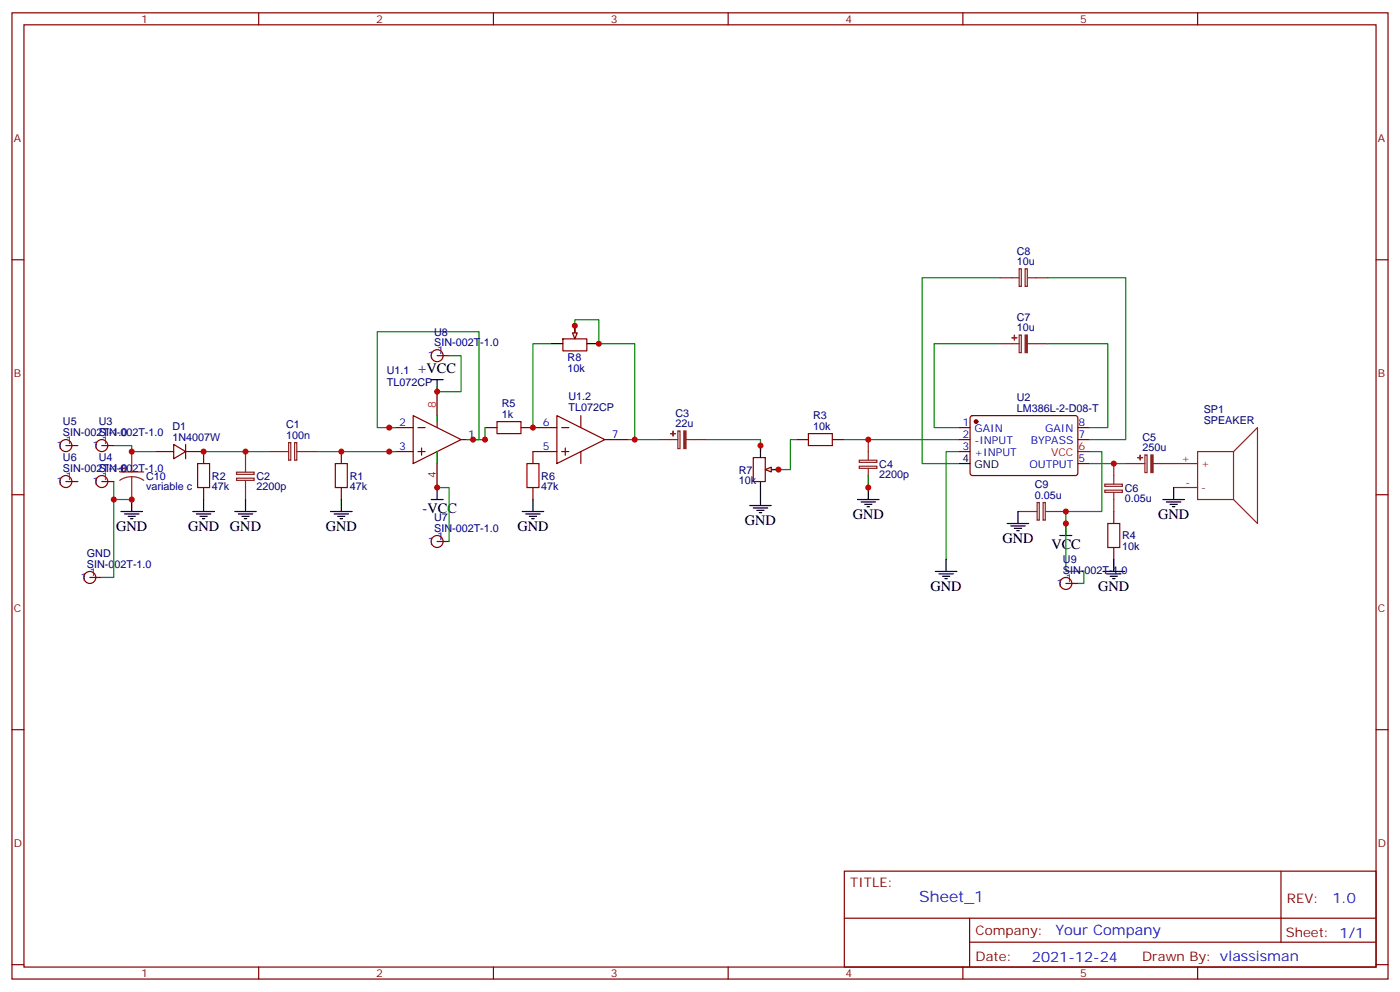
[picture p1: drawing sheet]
<svg xmlns="http://www.w3.org/2000/svg" width="412mm" height="292mm" viewBox="0 0 412 292" stroke-linecap="round" stroke-linejoin="round" font-family="sans-serif">
<g fill="none" stroke="#870000" stroke-width=".35">
<path d="M3.5 3.8h405.4v284.3h-405.4zM7.1 7.3h398.2v277.3h-398.2zM76.2 3.8v3.5M145.3 3.8v3.5M214.5 3.8v3.5M283.6 3.8v3.5M352.8 3.8v3.5M3.5 76.4h3.6M405.3 76.4h3.6M45.9 132.9h5.3M51.2 130.8l3.5 2.1-3.5 2.1zM54.7 132.9h5.3v3.5"/>
<path d="M54.7 130.8v4.2M100.5 132.9v3.5M114.7 125.8h7M114.7 132.9h7M121.7 122.3l14.1 7.1-14.1 7zM123.1 125.8h2.1M123.1 132.9h2.1M124.2 131.8v2.1M128.8 122.3v3.5M128.8 132.9v3.5M135.8 129.4h7.1M142.9 125.8h3.5"/>
<path d="M153.5 125.8h10.5M164 122.3l14.2 7.1-14.2 7zM164 132.9h-7v3.5M165.5 125.8h2.1M165.5 132.9h2.1M166.5 131.8v2.1M171.1 122.3v3.5M171.1 132.9v3.5M178.2 129.4h7M221.9 134.7h3.5v7h-3.5zM226.1 138.2h1.8M234.6 129.4h3.5"/>
<path d="M245.2 129.4h3.5M282.2 125.8h3.6M282.2 132.9h3.6M282.2 129.4h3.6M286 122.5l.5-.2 30.6 .1 .4 .6-.1 16.5-.6 .4h-30.6l-.4-.7v-16.2zM317.5 125.8h3.5M317.5 129.4h3.5M317.5 136.4h3.5M3.5 145.6h3.6M60 143.5v3.5M100.5 143.5v3.5M157 143.5v3.5"/>
<path d="M328.1 150.5v3.6M405.3 145.6h3.6M328.1 161.1v3.5M3.5 214.7h3.6M405.3 214.7h3.6M248.7 256.4h156.6v28.2h-156.6zM377.3 256.4v20.9M248.7 270.2h156.5M285.6 277.3h119.6M285.6 270.2v14.1M3.5 283.9h3.6M76.2 284.6v3.5"/>
<path d="M145.3 284.6v3.5M214.5 284.6v3.5M283.6 284.6v3.5M352.8 284.6v3.5M405.3 283.9h3.6"/>
</g>
<path d="M128.8 115.3v7M128.8 136.4v7.1M317.5 132.9h3.5" fill="none" stroke="#f00" stroke-width=".35"/>
<path d="M58.2 136.4h3.5v7.1h-3.5zM98.8 136.4h3.5v7.1h-3.5zM146.4 124.1h7.1v3.5h-7.1zM155.2 136.4h3.5v7.1h-3.5zM238.1 127.6h7.1v3.5h-7.1zM326.3 154.1h3.5v7h-3.5z" fill="none" stroke="#a10000" stroke-width=".35"/>
<g fill="none" stroke="#8c2424" stroke-width=".35">
<path d="M300.2 79.1h.6v5.2h-.6zM302 79.1h.6v5.2h-.6zM294.6 81.7h5.6M300.2 98.6h.6v5.2h-.6zM302.7 81.7h6M294.6 101.1h5.6M302.7 101.1h6M35.3 138.9h7M38.8 132.9v6M69.7 139h5.2v.6h-5.2zM72.3 132.9v6M79.4 132.9h5.6"/>
<path d="M85 130.2h.7v5.2h-.7zM86.8 130.2h.6v5.2h-.6zM87.5 132.9h6M194 129.4h5.7M199.7 126.8h.6v5.2h-.6zM202.1 129.4h6M253.1 135.4h5.2v.7h-5.2zM253.1 137.2h5.2v.6h-5.2zM255.8 129.4v6M255.8 137.8v5.7M328.1 136.4v6M331.6 136.4h5.7"/>
<path d="M337.3 133.9h.6v5.2h-.6zM339.7 136.4h13.1M363.4 132.9h-10.6v14.1h10.6M363.4 132.9v14.1M363.4 132.9l7-7.1v28.3l-7-7.1M38.8 140.3l-1.8 .2-1.7 .9M38.8 140.3l1.9 .2 1.6 .9M38.8 140.3v6.7M69.7 140.7h5.2v.7h-5.2zM72.3 141.4v5.6M299.9 150.5h5.6M305.5 147.9h.6v5.2h-.6z"/>
<path d="M307.3 147.9h.6v5.2h-.6zM308 150.5h6M325.4 142.5h5.2v.6h-5.2zM325.4 144.3h5.2v.6h-5.2zM328.1 144.9v5.6M345.7 143.5h7.1"/>
</g>
<g fill="#8c2424" stroke="#8c2424" stroke-width=".35">
<path d="M201.4 126.8h.7v5.2h-.7z"/>
<path d="M198.3 126.9v1.4z"/>
<path d="M197.6 127.6h1.4z"/>
<path d="M339 133.9h.7v5.2h-.7z"/>
<path d="M335.8 133.9l.1 1.5z"/>
<path d="M335.1 134.7h1.4z"/>
<path d="M302 98.6h.6v5.2h-.6z"/>
<path d="M298.8 98.7v1.4z"/>
<path d="M298.1 99.4h1.4z"/>
<path d="M36 137.1v1.4z"/>
<path d="M35.3 137.8l1.4 .1z"/>
</g>
<circle cx="287.5" cy="124.1" r=".53" fill="#870000" stroke="#870000" stroke-width=".35"/>
<g fill="none" stroke="#000" stroke-width=".35">
<path d="M127 111.7h3.5M128.8 111.7v3.6M224 131.1v3.6M225.8 138.2h3.5M282.2 136.4h3.6M35.6 150.5h6.4M36.7 151.2h4.2M37.7 151.9h2.2M38.5 152.6h.7M38.8 147v3.5M56.8 150.5h6.3M57.9 151.2h4.2"/>
<path d="M58.9 151.9h2.1M59.6 152.6h.7M60 147v3.5M69.1 150.5h6.4M70.2 151.2h4.2M71.3 151.9h2.1M72 152.6h.7M72.3 147v3.5M97.4 150.5h6.3M98.4 151.2h4.3M99.5 151.9h2.1M100.2 152.6h.7"/>
<path d="M100.5 147v3.5M127 147h3.5M128.8 143.5v3.5M153.8 150.5h6.4M154.9 151.2h4.2M155.9 151.9h2.1M156.6 152.6h.7M157 147v3.5M220.8 148.8h6.4M221.9 149.5h4.2M223 150.2h2.1M223.7 150.9h.7"/>
<path d="M224 141.7v7.1M252.6 147h6.3M253.6 147.7h4.3M254.7 148.4h2.1M255.4 149.1h.7M255.8 143.5v3.5M296.7 154.1h6.3M297.7 154.8h4.3M298.8 155.5h2.1M299.5 156.2h.7M299.9 150.5v3.6M312.2 157.6h3.5"/>
<path d="M314 154.1v3.5M342.5 147h6.4M343.6 147.7h4.2M344.7 148.4h2.1M345.4 149.1h.7M345.7 143.5v3.5M275.5 168.2h6.4M276.6 168.9h4.2M277.6 169.6h2.2M278.3 170.3h.7M278.7 164.6v3.6M324.9 168.2h6.4"/>
<path d="M326 168.9h4.2M327 169.6h2.1M327.7 170.3h.7M328.1 164.6v3.6"/>
</g>
<g fill="none" stroke="#008700" stroke-width=".35">
<path d="M169.3 97.6v-3.5h7.1v7h10.6v28.3M294.6 81.7h-23v54.7h10.6M308.7 81.7h22.9v47.7h-10.6M128.8 113.5v10.6M162.3 101.1h-5.3v24.7M294.6 101.1h-19.4v24.7h7M308.7 101.1h17.6v24.7h-5.3M60 132.9h19.4M93.5 132.9h22.9M116.4 125.8h-5.3v-28.2h30v31.8h-1.8M128.8 132.9v10.6M142.9 125.8v3.6h-5.3"/>
<path d="M185.2 129.4h8.8M208.1 129.4h15.9v3.5M234.6 129.4h-1.8v8.8h-5.3M248.7 129.4h33.5M282.2 132.9h-3.5v31.7M321 136.4h10.6"/>
</g>
<path d="M225.4 138.2l1.8-.7v1.4z" fill="#f0f0f0" stroke="#870000" stroke-width=".35"/>
<path d="M169.3 95.8v3.6M162.3 101.1h3.5M172.9 101.1h3.5" fill="none" stroke="#000" stroke-width=".35"/>
<path d="M165.8 99.7h7.1v3.6h-7.1zM169.3 97.3v1.7" fill="none" stroke="#870000" stroke-width=".35"/>
<path d="M168.6 98h1.4l-.7 1.7z" fill="#f0f0f0" stroke="#870000" stroke-width=".35"/>
<path d="M132.3 104.7h3.5v10.6h-7M33.5 131.1h5.3v1.8h7.1M255.8 139.9v3.6M321 132.9h3.6v17.6h-10.6v17.7h5.3v3.5h-1.8M33.5 141.7v5.3h5.3M33.5 147v22.9h-3.5M128.8 143.5h3.5v15.8" fill="none" stroke="#008700" stroke-width=".35"/>
<g fill="none" stroke="#870000" stroke-width=".35">
<path d="M128.8 104.7h3.5M19.4 131.1h3.5M30 131.1h3.5M19.4 141.7h3.5M30 141.7h3.5M128.8 159.3h3.5M26.5 169.9h3.5M314 171.7h3.5"/>
<circle cx="128.8" cy="104.7" r="1.76"/>
<circle cx="19.4" cy="131.1" r="1.76"/>
<circle cx="30" cy="131.1" r="1.76"/>
<circle cx="19.4" cy="141.7" r="1.76"/>
<circle cx="30" cy="141.7" r="1.76"/>
<circle cx="128.8" cy="159.3" r="1.76"/>
<circle cx="26.5" cy="169.9" r="1.76"/>
<circle cx="314" cy="171.7" r="1.76"/>
</g>
<g fill="#c00">
<circle cx="60" cy="132.9" r=".88"/>
<circle cx="72.3" cy="132.9" r=".88"/>
<circle cx="100.5" cy="132.9" r=".88"/>
<circle cx="255.8" cy="129.4" r=".88"/>
<circle cx="328.1" cy="136.4" r=".88"/>
<circle cx="157" cy="125.8" r=".88"/>
<circle cx="187" cy="129.4" r=".88"/>
<circle cx="114.7" cy="125.8" r=".88"/>
<circle cx="114.7" cy="132.9" r=".88"/>
<circle cx="128.8" cy="115.3" r=".88"/>
<circle cx="128.8" cy="143.5" r=".88"/>
<circle cx="139.3" cy="129.4" r=".88"/>
<circle cx="142.9" cy="129.4" r=".88"/>
<circle cx="176.4" cy="101.1" r=".88"/>
<circle cx="169.3" cy="95.8" r=".88"/>
<circle cx="229.3" cy="138.2" r=".88"/>
<circle cx="224" cy="131.1" r=".88"/>
<circle cx="255.8" cy="143.5" r=".88"/>
<circle cx="314" cy="150.5" r=".88"/>
<circle cx="38.8" cy="147" r=".88"/>
<circle cx="38.8" cy="132.9" r=".88"/>
<circle cx="314" cy="154.1" r=".88"/>
<circle cx="33.5" cy="147" r=".88"/>
</g>
<text font-size="4.6" fill="#00f" x="270.8" y="265.4">Sheet_1</text>
<g font-size="4.2">
<text x="123.2" y="109.6">+VCC</text>
<text x="124.5" y="150.9">-VCC</text>
<text x="219.4" y="154.4">GND</text>
<text x="251.2" y="152.6">GND</text>
<text x="341.1" y="152.6">GND</text>
<text x="34.2" y="156.2">GND</text>
<text x="55.4" y="156.2">GND</text>
<text x="67.7" y="156.2">GND</text>
<text x="96" y="156.2">GND</text>
<text x="152.4" y="156.2">GND</text>
<text x="295.3" y="159.7">GND</text>
<text x="309.7" y="161.5">VCC</text>
<text x="274.1" y="173.8">GND</text>
<text x="323.5" y="173.8">GND</text>
</g>
<g font-size="4.2" fill="#00f">
<text x="392.5" y="265.6">1.0</text>
<text x="310.9" y="275.2">Your Company</text>
<text x="304" y="283">2021-12-24</text>
</g>
<g font-size="3.9" fill="#800">
<text x="250.5" y="260.9">TITLE:</text>
<text x="379.1" y="265.6">REV:</text>
<text x="287.4" y="275.1">Company:</text>
<text x="378.7" y="275.8">Sheet: 1/1</text>
<text x="287.4" y="282.8">Date:</text>
<text x="336.4" y="282.9">Drawn By: vlassisman</text>
</g>
<g font-size="3.2" fill="#800">
<text x="41.6" y="6.8">1</text>
<text x="110.8" y="6.8">2</text>
<text x="179.9" y="6.8">3</text>
<text x="249.1" y="6.8">4</text>
<text x="318.2" y="6.8">5</text>
<text x="4.1" y="41.9">A</text>
<text x="405.9" y="41.9">A</text>
<text x="4.1" y="111">B</text>
<text x="405.9" y="111">B</text>
<text x="4.1" y="180.2">C</text>
<text x="405.9" y="180.2">C</text>
<text x="4.1" y="249.3">D</text>
<text x="405.9" y="249.3">D</text>
<text x="41.6" y="287.6">1</text>
<text x="110.8" y="287.6">2</text>
<text x="179.9" y="287.6">3</text>
<text x="249.1" y="287.6">4</text>
<text x="318.2" y="287.6">5</text>
</g>
<g font-size="3.2" fill="#000080">
<text x="299.5" y="74.9">C8</text>
<text x="299.5" y="78">10u</text>
<text x="299.5" y="94.4">C7</text>
<text x="127.9" y="101.8">SIN-002T-1.0</text>
<text x="127.9" y="98.7">U8</text>
<text x="299.5" y="97.5">10u</text>
<text x="167.2" y="106.3">R8</text>
<text x="113.9" y="113.5">TL072CP</text>
<text x="113.9" y="110.2">U1.1</text>
<text x="167.2" y="109.5">10k</text>
<text x="147.8" y="119.9">R5</text>
<text x="167.4" y="117.6">U1.2</text>
<text x="299.5" y="118">U2</text>
<text x="18.5" y="125.2">U5</text>
<text x="29.1" y="125.2">U3</text>
<text x="147.8" y="123">1k</text>
<text x="167.4" y="120.9">TL072CP</text>
<text x="199" y="125.8">22u</text>
<text x="199" y="122.6">C3</text>
<text x="239.5" y="123.4">R3</text>
<text x="299.5" y="121.1">LM386L-2-D08-T</text>
<text x="354.6" y="124.8">SPEAKER</text>
<text x="354.6" y="121.6">SP1</text>
<text x="18.5" y="128.3">SIN-002T-1.0</text>
<text x="29.1" y="128.3">SIN-002T-1.0</text>
<text x="50.8" y="129.7">1N4007W</text>
<text x="50.8" y="126.5">D1</text>
<text x="84.3" y="129.2">100n</text>
<text x="84.3" y="126">C1</text>
<text x="239.5" y="126.5">10k</text>
<text x="336.5" y="129.7">C5</text>
<text x="18.5" y="135.8">U6</text>
<text x="29.1" y="135.8">U4</text>
<text x="259" y="137.6">C4</text>
<text x="336.5" y="132.8">250u</text>
<text x="18.5" y="138.9">SIN-002T-1.0</text>
<text x="29.1" y="138.9">SIN-002T-1.0</text>
<text x="43" y="141.1">C10</text>
<text x="62.4" y="141.1">R2</text>
<text x="75.6" y="141.1">C2</text>
<text x="103" y="141.1">R1</text>
<text x="159.5" y="141.1">R6</text>
<text x="217.6" y="142.5">10k</text>
<text x="217.6" y="139.4">R7</text>
<text x="259" y="140.8">2200p</text>
<text x="304.8" y="143.7">C9</text>
<text x="43" y="144.3">variable c</text>
<text x="62.4" y="144.3">47k</text>
<text x="75.6" y="144.3">2200p</text>
<text x="103" y="144.3">47k</text>
<text x="159.5" y="144.3">47k</text>
<text x="304.8" y="146.8">0.05u</text>
<text x="331.3" y="147.8">0.05u</text>
<text x="331.3" y="144.6">C6</text>
<text x="127.9" y="153.4">U7</text>
<text x="127.9" y="156.5">SIN-002T-1.0</text>
<text x="330.6" y="161.9">10k</text>
<text x="330.6" y="158.8">R4</text>
<text x="25.6" y="167.1">SIN-002T-1.0</text>
<text x="25.6" y="164">GND</text>
<text x="313.1" y="165.8">U9</text>
<text x="313.1" y="168.9">SIN-002T-1.0</text>
</g>
<g font-size="3.2" fill="#00f">
<text x="126" y="105.7">1</text>
<text x="128.8" y="104.3">1</text>
<text x="117.6" y="125.5">2</text>
<text x="159.9" y="125.5">6</text>
<text x="283.6" y="125.5">1</text>
<text x="317.7" y="125.5">8</text>
<text x="19.4" y="130.8">1</text>
<text x="30" y="130.8">1</text>
<text x="137.9" y="129">1</text>
<text x="180.3" y="129">7</text>
<text x="283.6" y="129">2</text>
<text x="287.1" y="127.2">GAIN</text>
<text x="287.1" y="130.8">-INPUT</text>
<text x="303.6" y="130.8">BYPASS</text>
<text x="307.9" y="127.2">GAIN</text>
<text x="317.7" y="129">7</text>
<text x="16.7" y="132.2">1</text>
<text x="27.3" y="132.2">1</text>
<text x="117.6" y="132.5">3</text>
<text x="159.9" y="132.5">5</text>
<text x="283.6" y="132.5">3</text>
<text x="287.1" y="134.3">+INPUT</text>
<text x="303.2" y="137.8">OUTPUT</text>
<text x="317.7" y="136.1">5</text>
<text x="16.7" y="142.8">1</text>
<text x="19.4" y="141.4">1</text>
<text x="27.3" y="142.8">1</text>
<text x="30" y="141.4">1</text>
<text x="126" y="160.4">1</text>
<text x="128.8" y="159">1</text>
<text x="23.7" y="171">1</text>
<text x="26.5" y="169.6">1</text>
<text x="311.2" y="172.8">1</text>
<text x="314" y="171.3">1</text>
</g>
<g font-size="3.2" fill="#f00">
<text x="128.4" y="120.2" transform="rotate(-90 128.4 120.2)">8</text>
<text x="309.6" y="134.3">VCC</text>
<text x="317.7" y="132.5">6</text>
<text x="128.4" y="140.6" transform="rotate(-90 128.4 140.6)">4</text>
</g>
<g font-size="3.2">
<text x="283.6" y="136.1">4</text>
<text x="287.1" y="137.8">GND</text>
</g>
<g font-size="3.2" fill="#8d2323">
<text x="348.1" y="136.1">+</text>
<text x="353.8" y="137.5">+</text>
<text x="349.2" y="143.1">-</text>
<text x="353.8" y="144.5">-</text>
</g>
</svg>
